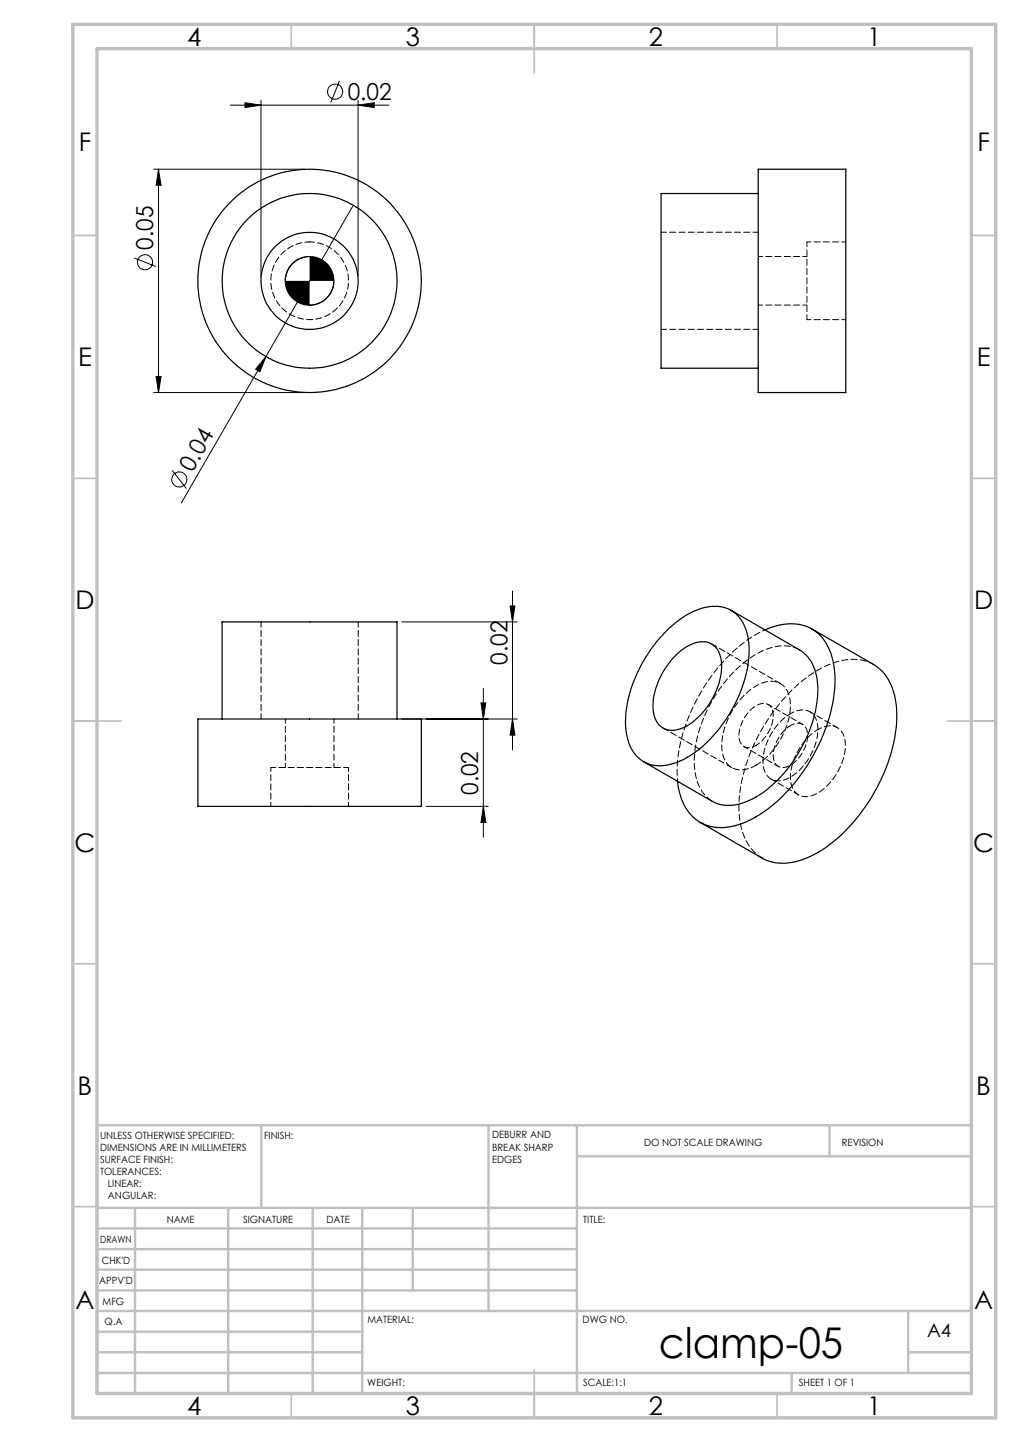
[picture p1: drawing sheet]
<svg xmlns="http://www.w3.org/2000/svg" width="210mm" height="297mm" viewBox="0 0 210 297" stroke-linecap="round" stroke-linejoin="round" font-family="sans-serif">
<g fill="none" stroke="#000" stroke-width=".21">
<path d="M69.9 16.6l-1.8 4.5M31.6 34.9h31.1M32.6 34.9l.6 3.3h-1.1zM32.6 34.9v46M47.4 21.7h32.7M50.4 21.2l3.3 .5-3.3 .5zM53.7 20.7v36.2M73.7 21.7l3.3-.5v1zM73.7 20.7v36.2M27.6 53.1l4.5 1.8M63.7 52.8a5 5 0 0 0-5 5.1M68.7 57.9a5 5 0 0 1-5 5"/>
<path d="M72.7 42.3l-17.9 31.1M32.1 77.5h1.1l-.6 3.4zM54.8 73.4l-1.3 3.1-.9-.4zM54.8 73.4l-17.5 30.2M31.6 80.9h31.1M35.5 96.9l2.9 3.7M82.7 128.1h23.8M105 124.8h1l-.5 3.3zM105.5 121.7v32.7M82.7 148.1h23.8M99 144.8h1l-.5 3.3zM99.5 141.7v30.7"/>
<path d="M105.5 148.1l.5 3.3h-1zM87.7 166.1h12.8M99.5 166.1l.5 3.3h-1z"/>
<circle cx="69" cy="18.9" r="1.56"/>
<circle cx="29.9" cy="54" r="1.56"/>
<circle cx="36.9" cy="98.7" r="1.57"/>
</g>
<g fill="none" stroke="#c0c0c0" stroke-width=".35">
<path d="M60 5v5M110 5v10M160 5v5M15 48.5h5M200 48.5h5M15 98.5h5M200 98.5h5M15 148.5h10M195 148.5h10M15 198.5h5M200 198.5h5M15 248.5h5"/>
<path d="M200 248.5h5M60 287v5M110 282v10M160 287v5"/>
</g>
<g fill="none" stroke="#c0c0c0" stroke-width=".5">
<path d="M53.8 231.8v17M100.6 231.8v38.2M118.8 231.8v55.2M118.8 238.2h81.2M170.8 231.8v6.4M200 231.8h-180v55.2M20 248.8h180M20 257.3h98.8M20 253h98.8M27.8 248.8v38.2M47 248.8v38.2M64.4 248.8v38.2"/>
<path d="M74.6 248.8v38.2M85 248.8v17M20 265.8h98.8M20 261.5h98.8M20 278.5h54.6M20 274.3h54.6M20 270h180M187 278.5h13M187 270v12.8M20 282.8h180M163 282.8v4.2"/>
</g>
<path d="M15 5h190v287h-190zM20 10h180v277h-180z" fill="none" stroke="#c0c0c0" stroke-width=".7"/>
<g fill="#000">
<path d="M54.8 73.4l-1.3 3.1-.9-.4z"/>
<path d="M50.4 21.2l3.3 .5-3.3 .5zM73.7 21.7l3.3-.5v1z"/>
<path d="M58.7 57.9a5 5 0 0 0 5 5v-5zM63.7 52.8v5.1h5a5 5 0 0 0-5-5.1z"/>
<path d="M32.1 77.5h1.1l-.6 3.4zM32.6 34.9l.6 3.3h-1.1zM99.5 166.1l.5 3.3h-1zM99 144.8h1l-.5 3.3zM105.5 148.1l.5 3.3h-1zM105 124.8h1l-.5 3.3z"/>
</g>
<g fill="none" stroke="#000" stroke-width=".25">
<path d="M156.1 34.9h18v46h-18zM156.1 39.9h-20v35.9h20M137.2 130a15.3 15.3 0 0 1 9.9-5.1 6.6 6.6 0 0 1 6.7 5.6 21.1 21.1 0 0 1-1.8 13.1 26.5 26.5 0 0 1-11.9 13.1 7.9 7.9 0 0 1-8.2-.2 8.9 8.9 0 0 1-3.1-6.9 26.9 26.9 0 0 1 6.5-17.6zM139.2 134.9a7.7 7.7 0 0 1 6.4-2.6 4.3 4.3 0 0 1 3 4.2 15.4 15.4 0 0 1-7.6 13.3 4.3 4.3 0 0 1-5.5-.7 7.5 7.5 0 0 1-.7-6.4 16.7 16.7 0 0 1 4.4-7.8zM150.5 125.7l14.1 8.2a8.8 8.8 0 0 1 3.8 7.6 28.2 28.2 0 0 1-10.7 21.3 12.1 12.1 0 0 1-9.1 3l-2-.7-14.1-8.2M157.5 129.7a10.5 10.5 0 0 1 9.9 0 11 11 0 0 1 4.4 8.6 32.9 32.9 0 0 1-6.1 20.1 28.9 28.9 0 0 1-13.1 11.3 9.3 9.3 0 0 1-10.2-1.7 11.7 11.7 0 0 1-2.9-7.1M167.1 129.5l12.8 7.4a10.3 10.3 0 0 1 4.6 7.9 30.4 30.4 0 0 1-4.4 18.2 32.8 32.8 0 0 1-12.5 13 11.4 11.4 0 0 1-10.4 .9l-13.1-7.5M40.7 148.1h46v18h-46zM45.7 148.1v-20h36v20"/>
<circle cx="63.7" cy="57.8" r="10"/>
<circle cx="63.7" cy="57.9" r="23"/>
<circle cx="63.7" cy="57.9" r="5"/>
<circle cx="63.7" cy="57.8" r="18"/>
</g>
<path d="M63.8 49.8a8 8 0 0 1 7 11.8 8 8 0 0 1-13.7 .6 8 8 0 0 1 6-12.3l.7-.1M166.1 49.8v16M71.8 158.1h-16" fill="none" stroke="#000" stroke-width=".21" stroke-dasharray="1.3 .6" stroke-dashoffset=".3"/>
<path d="M156.1 47.8h-20M136.1 67.8h20M53.8 128.1v20M179.9 136.9a10.2 10.2 0 0 0-9.2 0 31.6 31.6 0 0 0-14.6 14.7 30.2 30.2 0 0 0-3.8 17.2 10.2 10.2 0 0 0 4.6 7.9M73.8 148.1v-20M155.7 157.6a15.4 15.4 0 0 0 7-13 4 4 0 0 0-4.3-4.3 11.4 11.4 0 0 0-7.6 6 12.2 12.2 0 0 0-1.8 9.7 3.9 3.9 0 0 0 5.6 2.1l1.1-.5M172.4 149.9l-5.7-3.3M158.7 160.5l5.7 3.2" fill="none" stroke="#000" stroke-width=".21" stroke-dasharray="1.3 .6" stroke-dashoffset=".2"/>
<path d="M166.1 52.8h-10M174.1 49.8h-8M156.1 62.8h10M166.1 65.8h8M55.8 158.1v8M58.8 148.1v10M68.8 158.1v-10M153.2 153.8l7 4.1M155.7 153.5a7.4 7.4 0 0 0 3.4-7.2 2.03 2.03 0 0 0-3.3-1 7.3 7.3 0 0 0-3.5 7.4 2.08 2.08 0 0 0 3.4 .8M162.7 149.4a2.14 2.14 0 0 1 2.5-.2 2.14 2.14 0 0 1 1.1 2.2 7.4 7.4 0 0 1-4.5 6.6 2.01 2.01 0 0 1-2.6-2.1 7.7 7.7 0 0 1 3.5-6.5M165.2 149.2l-7-4.1M71.8 166.1v-8" fill="none" stroke="#000" stroke-width=".21" stroke-dasharray="1.3 .6" stroke-dashoffset=".4"/>
<path d="M164.7 133.9a8.4 8.4 0 0 0-8 .3 27.4 27.4 0 0 0-12.7 16 16.3 16.3 0 0 0 .2 12.2l1 1.4 1.5 1.2" fill="none" stroke="#000" stroke-width=".21" stroke-dasharray="1.3 .6" stroke-dashoffset="-.2"/>
<path d="M157.5 129.7a32.7 32.7 0 0 0-14.6 15.5 30.1 30.1 0 0 0-3.4 15.7" fill="none" stroke="#000" stroke-width=".21" stroke-dasharray="1.3 .6" stroke-dashoffset=".7"/>
<path d="M162.7 147a3.5 3.5 0 0 1 4.9 .4 7.7 7.7 0 0 1-.2 7.1 10.5 10.5 0 0 1-6.5 6.3 3.1 3.1 0 0 1-3.8-3.2 12.2 12.2 0 0 1 5.6-10.6M168.4 150.3a3.5 3.5 0 0 1 4.9 .4 7.7 7.7 0 0 1-.3 7.1 10.5 10.5 0 0 1-6.4 6.2 3.1 3.1 0 0 1-3.8-3.2 12.2 12.2 0 0 1 5.6-10.5" fill="none" stroke="#000" stroke-width=".21" stroke-dasharray="1.3 .6" stroke-dashoffset=".5"/>
<path d="M136.5 149.9l14.2 8.2M160.7 140.8l-14.2-8.2" fill="none" stroke="#000" stroke-width=".21" stroke-dasharray="1.3 .6" stroke-dashoffset=".1"/>
<text font-size="8.7" x="135.6" y="279.6">clamp-05</text>
<g font-size="5.3">
<text x="38.5" y="9.4">4</text>
<text x="83.5" y="9.4">3</text>
<text x="133.6" y="9.4">2</text>
<text x="178.6" y="9.4">1</text>
<text x="16.2" y="31.2">F</text>
<text x="201.2" y="31.2">F</text>
<text x="16.1" y="75.4">E</text>
<text x="201.1" y="75.4">E</text>
<text x="15.5" y="125.4">D</text>
<text x="200.5" y="125.4">D</text>
<text x="15.4" y="175.4">C</text>
<text x="200.4" y="175.4">C</text>
<text x="16" y="225.4">B</text>
<text x="201" y="225.4">B</text>
<text x="15.5" y="269.7">A</text>
<text x="200.5" y="269.7">A</text>
<text x="38.5" y="291.4">4</text>
<text x="83.5" y="291.4">3</text>
<text x="133.6" y="291.4">2</text>
<text x="178.6" y="291.4">1</text>
</g>
<g font-size="4.8">
<text x="71.6" y="20.5">0.02</text>
<text x="31.5" y="51.4" transform="rotate(-90 31.5 51.4)">0.05</text>
<text x="39.6" y="97.3" transform="rotate(-60 39.6 97.3)">0.04</text>
<text x="104.5" y="136.9" transform="rotate(-90 104.5 136.9)">0.02</text>
<text x="98.5" y="163.7" transform="rotate(-90 98.5 163.7)">0.02</text>
</g>
<text font-size="3.9" x="190.9" y="275.5">A4</text>
<g font-size="2.1">
<text x="20.6" y="234.6">UNLESS OTHERWISE SPECIFIED:</text>
<text x="20.6" y="237.1">DIMENSIONS ARE IN MILLIMETERS</text>
<text x="20.6" y="239.5">SURFACE FINISH:</text>
<text x="54.4" y="234.5">FINISH:</text>
<text x="101.3" y="234.5">DEBURR AND</text>
<text x="101.3" y="237">BREAK SHARP</text>
<text x="101.3" y="239.5">EDGES</text>
<text x="132.6" y="235.9">DO NOT SCALE DRAWING</text>
<text x="173.3" y="236.1">REVISION</text>
<text x="20.6" y="242">TOLERANCES:</text>
<text x="22.2" y="244.5">LINEAR:</text>
<text x="22.2" y="247">ANGULAR:</text>
<text x="34.3" y="252">NAME</text>
<text x="50" y="251.9">SIGNATURE</text>
<text x="67.2" y="251.9">DATE</text>
<text x="120.1" y="251.9">TITLE:</text>
<text x="20.6" y="256.1">DRAWN</text>
<text x="20.9" y="260.3">CHK'D</text>
<text x="20.4" y="264.4">APPV'D</text>
<text x="21.1" y="268.8">MFG</text>
<text x="21.5" y="273">Q.A</text>
<text x="75.6" y="272.5">MATERIAL:</text>
<text x="120" y="272.5">DWG NO.</text>
<text x="75.6" y="285.5">WEIGHT:</text>
<text x="120.1" y="285.6">SCALE:1:1</text>
<text x="164.5" y="285.6">SHEET 1 OF 1</text>
</g>
</svg>
